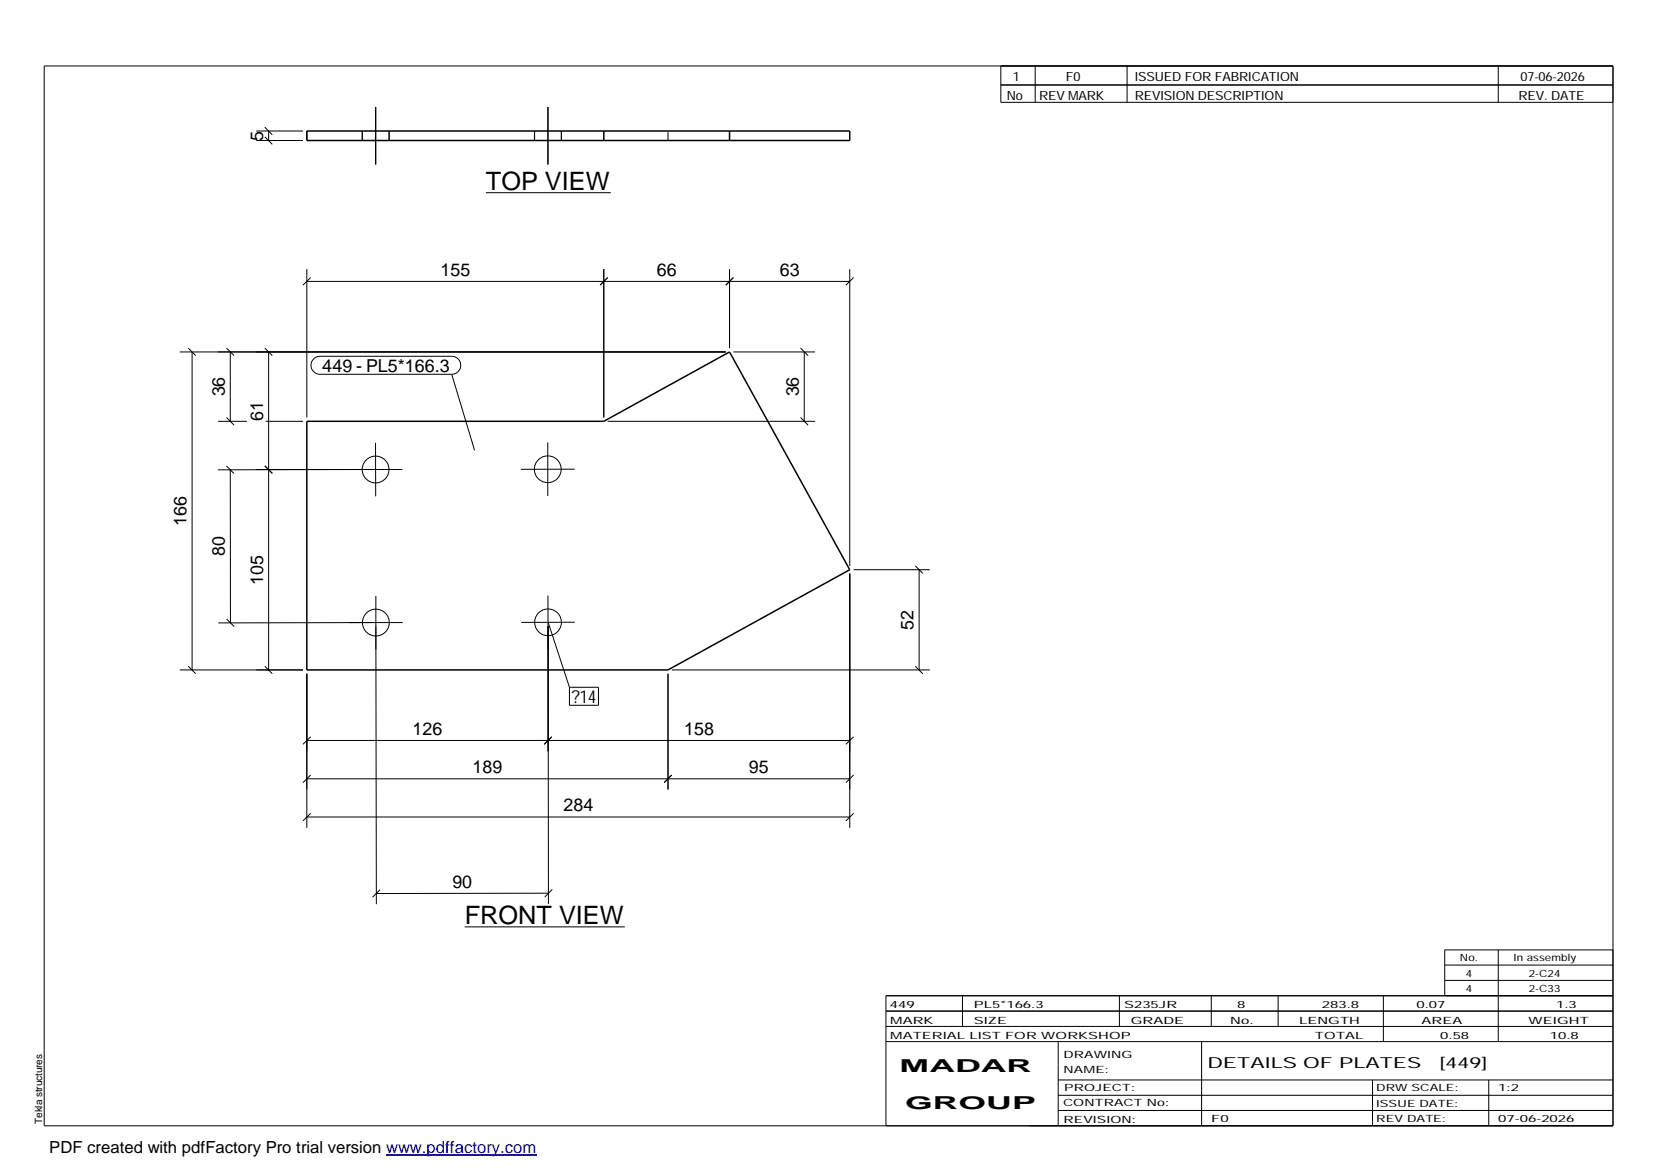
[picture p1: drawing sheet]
<svg xmlns="http://www.w3.org/2000/svg" width="420mm" height="297mm" viewBox="0 0 420 297" stroke-linecap="round" stroke-linejoin="round" font-family="sans-serif">
<g fill="none" stroke="#000" stroke-width=".25">
<path d="M11.2 16.7h398.3v269.1h-398.3zM254.1 16.7v9.3h155.4M262.8 16.7v9.3M286.1 16.7v9.3M380.4 16.7v9.3M65.1 35.7h11.8M65.1 33.3h11.8M67.2 34.7l1.9 1.9M67.2 32.3l1.9 1.9M68.2 33.3v2.4M91.9 33.3v2.4M95.3 27.2v14.6"/>
<path d="M95.4 27.2v14.6M98.8 33.3v2.4M135.7 33.3v2.4M139.1 27.2v14.6M142.5 33.3v2.4M254.1 21.6h155.4M123.4 48.9h31.7M77.9 68.3v37.7M77.9 71.4h137.8M78.9 70.5l-2 1.9M153.3 68.3v37.7M154.3 70.5l-1.9 1.9"/>
<path d="M185.2 68.3v20.1M186.2 70.5l-1.9 1.9M215.7 68.3v75.4M216.7 70.5l-1.9 1.9M45.6 89.4h138.6M47.8 88.4l1.9 1.9M48.8 89.4v80.7M57.5 88.4l1.9 1.9M58.5 89.4v17.6M67.2 88.4l1.9 1.9M68.2 89.4v80.7M79.6 91.1l.7-.5 .9-.1h33.5a2.29 2.29 0 0 1 2.3 2.2 2.29 2.29 0 0 1-2.3 2.3h-33.5a2.27 2.27 0 0 1-2.1-1.4 2.27 2.27 0 0 1 .5-2.5z"/>
<path d="M114.7 95l5.8 19.3M186.2 89.4h20.7M203.2 88.4l1.9 1.9M204.2 89.4v17.6M55.4 107h7.3M57.5 118.3l1.9 1.9M57.5 106l1.9 1.9M58.5 119.3v38.8M65.1 119.2h37.1M67.2 118.3l1.9 1.9M67.4 107h9.5M94.4 119.2l-39.1 .1"/>
<path d="M95.3 112.4l.1 13.6M139.1 112.3v13.6M145.9 119.1l-13.7 .1M154.3 107h52.6M203.2 106l1.9 1.9M57.5 157.2l2 1.9M88.6 158.1h13.6M94.4 158.1h-39M95.4 151.3v13.6M95.4 159l.1 70.6M139.1 151.2v13.6M139.1 158l5.5 16.5"/>
<path d="M145.9 158h-13.6M215.7 145.6v64.6M216.7 144.6h19.4M232.4 143.7l1.9 1.9M233.3 144.6v25.5M45.6 170.1h31.3M47.8 169.1l1.9 2M67.2 169.1l1.9 2M77.9 171.1v39.1M144.6 174.5h7.3v4.6h-7.3zM169.6 171.1v29.3M170.6 170.1h65.5"/>
<path d="M232.4 169.1l1.9 2M77.9 197.7h137.8M77.9 188h137.8M78.9 196.8l-2 1.9M78.9 187.1l-2 1.9M139.1 190.7v-31.8l.1 70.6M140.1 187.1l-1.9 1.9M170.5 196.8l-1.9 1.9M216.7 196.8l-1.9 1.9M216.7 187.1l-1.9 1.9M77.9 207.4h137.8M78.9 206.5l-2 1.9"/>
<path d="M216.7 206.5l-1.9 1.9M96.5 225.9l-1.9 1.9M118 235.3h40.6M139.2 226.8l-43.7 .1M140.2 225.8l-1.9 1.9M224.9 256.7h184.6M244.3 252.8v7.8M284.2 252.8v7.8M307.5 252.8v7.8M324.5 252.8v7.8M351.2 252.8v11.6M366.8 245h42.7"/>
<path d="M366.8 248.9h42.7M380.4 241.2v23.2M409.5 241.2h-42.7v11.6M409.5 252.8h-184.6v33M224.9 264.4h184.6M224.9 260.6h184.6M268.6 264.4v21.4M268.6 274.2h140.9M268.6 278.1h140.9M305.1 264.4v21.4M348.4 274.2v11.6M378 274.2v11.6"/>
<path d="M268.6 281.9h140.9"/>
<circle cx="95.4" cy="119.2" r="3.4"/>
<circle cx="139.1" cy="119.1" r="3.4"/>
<circle cx="95.4" cy="158.1" r="3.4"/>
<circle cx="139.1" cy="158" r="3.4"/>
</g>
<path d="M77.9 33.3h137.8v2.4h-137.8zM153.3 33.3v2.4M185.2 33.3v2.4M77.9 107h75.4l31.9-17.6 30.5 55.2-46.1 25.5h-91.7z" fill="none" stroke="#000" stroke-width=".38"/>
<path d="M77.9 33.3v2.4M169.6 35.7v-2.4" fill="none" stroke="#000" stroke-width=".25" stroke-dasharray="2.1 2.1" stroke-linecap="butt"/>
<path d="M98 293.3h38.2" fill="none" stroke="#00f" stroke-width=".3"/>
<g font-size="6.4">
<text x="123.4" y="48.2">TOP VIEW</text>
<text x="118" y="234.6">FRONT VIEW</text>
</g>
<g font-size="4.5">
<text x="66.8" y="35.7" transform="rotate(-90 66.8 35.7)">5</text>
<text x="111.8" y="70">155</text>
<text x="166.8" y="70">66</text>
<text x="198" y="70">63</text>
<text x="81.8" y="94.4">449 - PL5*166.3</text>
<text x="57.1" y="100.7" transform="rotate(-90 57.1 100.7)">36</text>
<text x="202.8" y="100.7" transform="rotate(-90 202.8 100.7)">36</text>
<text x="66.8" y="106.8" transform="rotate(-90 66.8 106.8)">61</text>
<text x="47.4" y="133.5" transform="rotate(-90 47.4 133.5)">166</text>
<text x="57.1" y="141.2" transform="rotate(-90 57.1 141.2)">80</text>
<text x="66.8" y="148.4" transform="rotate(-90 66.8 148.4)">105</text>
<text x="231.9" y="159.9" transform="rotate(-90 231.9 159.9)">52</text>
<text x="145.2" y="178.5">?14</text>
<text x="104.7" y="186.6">126</text>
<text x="173.7" y="186.6">158</text>
<text x="120" y="196.3">189</text>
<text x="190.1" y="196.3">95</text>
<text x="143" y="206">284</text>
<text x="114.9" y="225.4">90</text>
<text x="228.4" y="272.3">MADAR</text>
<text x="229.8" y="281.6">GROUP</text>
</g>
<text font-size="4.2" x="12.5" y="292.7">PDF created with pdfFactory Pro trial version www.pdffactory.com</text>
<g font-size="3.9">
<text x="306.5" y="271.3">DETAILS OF PLATES</text>
<text x="365.4" y="271.3">[449]</text>
</g>
<g font-size="3.2">
<text x="257.1" y="20.5">1</text>
<text x="270.6" y="20.5">F0</text>
<text x="288.1" y="20.5">ISSUED FOR FABRICATION</text>
<text x="386" y="20.5">07-06-2026</text>
<text x="255.6" y="25.5">No</text>
<text x="263.8" y="25.5">REV MARK</text>
<text x="288.1" y="25.5">REVISION DESCRIPTION</text>
<text x="385.5" y="25.5">REV. DATE</text>
</g>
<g font-size="2.5">
<text x="370.6" y="244.1">No.</text>
<text x="384.3" y="244.1">In assembly</text>
<text x="372.1" y="247.9">4</text>
<text x="372.1" y="251.8">4</text>
<text x="388.1" y="247.9">2-C24</text>
<text x="388.1" y="251.8">2-C33</text>
<text x="225.9" y="255.9">449</text>
<text x="247.3" y="255.9">PL5*166.3</text>
<text x="285.4" y="255.9">S235JR</text>
<text x="314.1" y="255.9">8</text>
<text x="335.6" y="255.9">283.8</text>
<text x="359.6" y="255.9">0.07</text>
<text x="395.1" y="255.9">1.3</text>
<text x="226" y="263.7">MATERIAL LIST FOR WORKSHOP</text>
<text x="226" y="259.9">MARK</text>
<text x="247.2" y="259.9">SIZE</text>
<text x="287.1" y="259.9">GRADE</text>
<text x="312.3" y="259.9">No.</text>
<text x="329.8" y="259.9">LENGTH</text>
<text x="333.8" y="263.7">TOTAL</text>
<text x="360.9" y="259.9">AREA</text>
<text x="365.6" y="263.7">0.58</text>
<text x="388.1" y="259.9">WEIGHT</text>
<text x="393.4" y="263.7">10.8</text>
<text x="270" y="268.5">DRAWING</text>
<text x="270" y="272.5">NAME:</text>
<text x="269.9" y="280.9">CONTRACT No:</text>
<text x="270.2" y="277">PROJECT:</text>
<text x="349.4" y="277.1">DRW SCALE:</text>
<text x="349.4" y="281">ISSUE DATE:</text>
<text x="380.4" y="277.1">1:2</text>
<text x="10.7" y="285.4" transform="rotate(-90 10.7 285.4)">Tekla structures</text>
<text x="270" y="285">REVISION:</text>
<text x="307.5" y="284.8">F0</text>
<text x="349.4" y="284.8">REV DATE:</text>
<text x="380.4" y="284.8">07-06-2026</text>
</g>
</svg>
